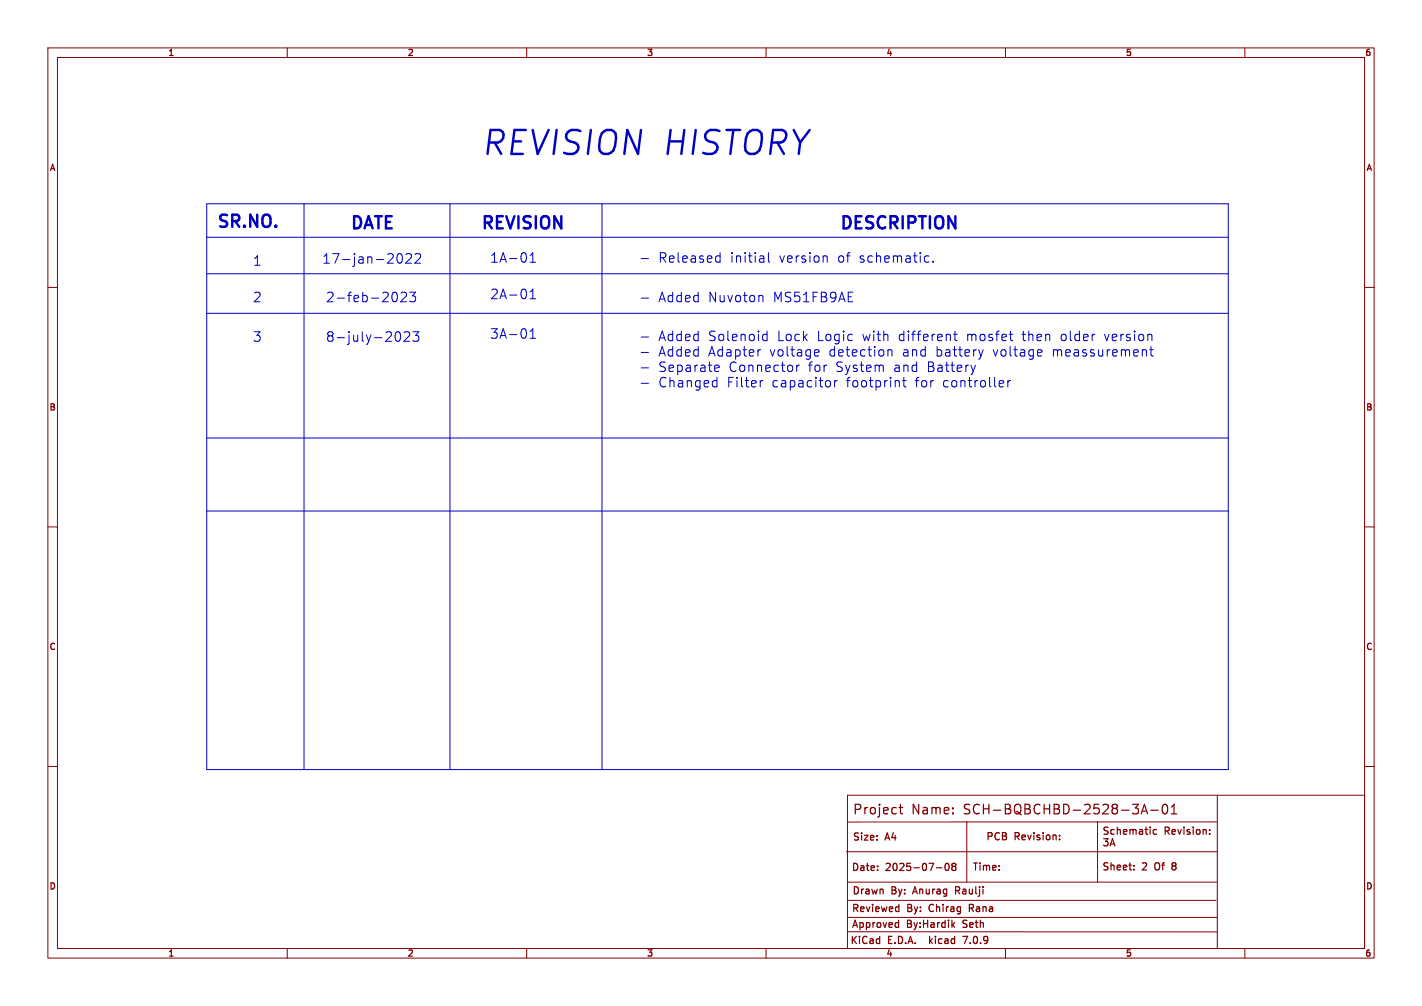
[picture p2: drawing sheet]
<svg xmlns="http://www.w3.org/2000/svg" width="297mm" height="210mm" viewBox="0 0 297 210" stroke-linecap="round" stroke-linejoin="round" font-family="sans-serif">
<g fill="none" stroke="#840000" stroke-width=".21">
<path d="M10 10h277v190h-277zM12 12h273v186h-273zM60 10v2M110 10v2M160 10v2M210 10v2M260 10v2M10 60h2M285 60h2M10 110h2M285 110h2M10 160h2"/>
<path d="M285 160h2M176.8 177.8h77.5M177 166h108v32h-108zM201.9 171.5v12.7M229.2 171.5v12.7M254.1 171.6h-77.1M254.3 166.1v31.8M60 198v2M110 198v2M160 198v2M177 194.5h77.2M177 188h77"/>
<path d="M177.2 184.2h76.9M177.2 191.5h76.9M210 198v2M260 198v2"/>
</g>
<g fill="none" stroke="#840000" stroke-width=".25">
<path d="M183.2 175.2v.2M183.2 174.4v.2M187.8 168.6h.7M188.1 167.9v1.7l.1 .2 .3 .1M212.4 174.6l.5 .7M212.7 173.9l-.7-.1v1.5M212.7 174.5l-.7 .1M213.5 175.2h.6M214.7 174.3l.3 1 .4-1M215.9 174.3v1M216.6 175.2h.6M217.9 174.3v1"/>
<path d="M218.7 175.2h.5M219.9 174.3v1M220.6 174.5v.8M221.2 175.2l.1 .1M221.3 175.2v.1M221.4 175.2l-.1 .1M231.4 175.1l-.5 .5 .5 .2v.6l-.3 .2-.6-.2M231.9 176.6l.5-1.5 .5 1.5M232 176.1h.7M238.4 169.9l.6-2 .7 2M238.5 169.3h1M240.4 169.1h1.5"/>
<path d="M241.6 173.2h-.5l-.2 .2 .1 .7h.6M242.9 168.1l.5-.2a1.25 1.25 0 0 1 0 2l-.5-.2a1.68 1.68 0 0 1 0-1.6zM243.4 173.4h.7l.1-.2-.1-.4-.7-.1v1.5M243.7 173.4l.5 .8M244.6 169.9h1.2M244.6 168.5l.6-.6v2M244.8 173.7l.7-.2-.1-.3h-.4l-.2 .2 .1 .7h.5M246 173.2l.4 1 .3-1M247.3 172.7v.1M247.3 173.2v1M248.5 173.2h-.4l-.2 .2 .1 .2 .5 .1v.4h-.6M249.2 172.7v.1"/>
<path d="M249.2 173.2v1M250 173.2h.4l.2 .2v.5l-.2 .3-.4-.1-.1-.2zM251.3 173.3l.2-.1h.4v1M251.3 173.2v1M252.6 174v.2M252.6 173.2v.2M183.3 181.6v.1M183.3 180.8v.1M187.3 192.6l.4 .1M187.3 189.3l.5 .1M187.7 192.1v1.5M187.7 193.5l-.4 .1"/>
<path d="M187.8 188.8v1.5M187.8 190.2l-.5 .1M194.2 195.5v1.5M194.3 196.4l.4 .6M194.7 196l-.5 .5M195.6 181.2h1.1M197.5 180.4l.2-.2a.8 .8 0 0 1 .5 .8 .8 .8 0 0 1-.5 .7l-.2-.1-.1-.4zM199 193l.4 .6M199.1 180.9l-.3-.3 .3-.4 .4 .1 .2 .2-.3 .4M199.1 180.9l-.3 .3v.2l.3 .3h.4l.2-.3-.1-.4-.2-.1M199.1 180.9h.3M199.4 192.6l-.6 .6"/>
<path d="M199.6 185.9h.6M200.2 185.1h-.6v1.5M201.1 195.5h1l-.7 1.5M202.5 189.6h.5M203 188.8h-.5v1.5M236.8 181.5v.1M236.8 180.7v.1M245.1 180.1l-.3 .3 .3 .3-.3 .2v.4l.3 .3"/>
</g>
<g fill="none" stroke="#0000c2" stroke-width=".21">
<path d="M43.2 42.5h213.3v118.2h-213.3zM43.2 57.2h213.3M43.2 49.5h213.3M63.5 42.5v118.2M83.1 53.1l.5-.2a1.25 1.25 0 0 1 0 2l-.5-.1a1.68 1.68 0 0 1 0-1.7zM84.8 53.1l.3-.2 .7 .1a.54 .54 0 0 1 .1 .8l-1.2 1.1h1.3M86.7 53.1l.3-.2 .7 .1a.54 .54 0 0 1 .1 .8l-1.2 1.1h1.3M94 42.5v118.2M110.7 54.7h1.2M110.7 53.3l.6-.6v2M125.7 42.5v118.2M133.9 54h1.6"/>
<path d="M149.8 53.4l.6 .1M150.4 54.6l-.6 .1M150.4 52.7v2M160.5 52.7v1.8l.3 .2M172.2 53.4h.3l.3 .3v1M193.5 53.4l.5 .1M194 54.6l-.5 .1M194.9 54.6v.1M43.2 65.4h213.3M82.1 61.1l.4-.1a1.25 1.25 0 0 1 0 2l-.4-.1M82.5 70l.2-.6 .5-.1a1.25 1.25 0 0 1 0 2l-.5-.2-.2-.6M83.8 61.2l.2-.2 .7 .1a.54 .54 0 0 1 .1 .8l-1.1 1.1h1.2"/>
<path d="M84.4 69.4l.3-.1h.7a.54 .54 0 0 1 .1 .8l-1.2 1.2h1.3M85.6 61h1.2l-.7 .8a.54 .54 0 0 1 .7 .3v.5l-.2 .3-.7 .1-.3-.2M86.2 69.3h1.3l-.7 .7a.54 .54 0 0 1 .7 .4v.5l-.2 .3-.8 .1-.3-.2M110.7 60.9l.6-.5v2M110.7 69.2l.6-.6v2M110.7 70.6h1.2M110.7 62.4h1.2M133.9 70.4h1.6M133.9 73.6h1.6M133.9 76.8h1.6M133.9 62.2h1.6M149.2 79.4l.5 .1"/>
<path d="M149.5 76.2l.6 .1 .1 .4-.9 .2M149.7 78.8v2M150.1 77.5l-.6 .1M158.8 61.7h.3l.3 .2v1.1M158.9 73l-.4 .1M159.4 79.4l-.5 .2M159.5 71h.7M159.5 69.9h.7M160.2 69.1v2M166.4 76.2v1.4M167 76.2l-.4 .1-.2 .3M170.4 73l.6 .1 .1 .4-1 .2"/>
<path d="M171 74.2l-.6 .1M173.4 79.6v1M174.3 79.4v1.4M174.9 79.4l-.4 .1-.2 .3M185.5 73.2a.5 .5 0 0 1 .8 .1v1M185.5 73v1.3M187.5 79.4l.3 .3v1.1M188.5 79.4h.8M188.8 78.8v1.7l.1 .2 .4 .1M199.2 69.8h.7M199.4 69.1v1.7l.1 .2 .4 .1M203.7 76.2l-.4 1.4"/>
<path d="M205.4 73l-.5 1.3M209.4 79.4l.1 .1 .1 .4-.9 .2M210.5 79.4v1.4M210.8 69.8h.7M211.1 79.4l-.4 .1-.2 .3M211.2 71l.3 .1M217 73l.5 .1 .1 .4-.9 .2M217.5 74.2l-.5 .1M239.2 73l.3 .3v1M240.1 73h.8M240.4 72.3v1.8l.1 .1 .4 .1M43.2 91.4h213.3"/>
<path d="M133.9 80h1.6M149.7 80.7l-.5 .1M209.5 80.7l-.1 .1M43.2 106.7h213.3"/>
</g>
<text font-size="7" fill="#0000c2" x="100.3" y="32.8">REVISION HISTORY</text>
<g font-size="3.5" fill="#0000c2">
<text x="45.2" y="47.7">SR.NO.</text>
<text x="73" y="48">DATE</text>
<text x="100.3" y="48">REVISION</text>
<text x="175.3" y="48">DESCRIPTION</text>
</g>
<g font-size="2.8" fill="#0000c2">
<text x="52.7" y="55.6">1</text>
<text x="67.2" y="55.2">17-jan-2022</text>
<text x="102.2" y="55">1A-01</text>
<text x="137.4" y="55">Released</text>
<text x="152.4" y="55">initial</text>
<text x="162.7" y="55">version</text>
<text x="174.9" y="55">of</text>
<text x="179.4" y="55">schematic.</text>
<text x="52.7" y="63.3">2</text>
<text x="67.9" y="63.3">2-feb-2023</text>
<text x="102.2" y="62.6">2A-01</text>
<text x="137.4" y="63.3">Added</text>
<text x="147.8" y="63.3">Nuvoton</text>
<text x="161.4" y="63.3">MS51FB9AE</text>
<text x="52.7" y="71.5">3</text>
<text x="67.9" y="71.5">8-july-2023</text>
<text x="102.2" y="70.9">3A-01</text>
<text x="137.4" y="71.4">Added</text>
<text x="147.8" y="71.4">Solenoid</text>
<text x="162.3" y="71.4">Lock</text>
<text x="170.6" y="71.4">Logic</text>
<text x="180.1" y="71.4">with</text>
<text x="187.7" y="71.4">different</text>
<text x="201.9" y="71.4">mosfet</text>
<text x="213.6" y="71.4">then</text>
<text x="221.7" y="71.4">older</text>
<text x="230.9" y="71.4">version</text>
<text x="137.4" y="74.6">Added</text>
<text x="137.4" y="77.8">Separate</text>
<text x="147.8" y="74.6">Adapter</text>
<text x="152.1" y="77.8">Connector</text>
<text x="160.7" y="74.6">voltage</text>
<text x="168.8" y="77.8">for</text>
<text x="173.1" y="74.6">detection</text>
<text x="174.5" y="77.8">System</text>
<text x="186.7" y="77.8">and</text>
<text x="188.5" y="74.6">and</text>
<text x="193.7" y="77.8">Battery</text>
<text x="195.5" y="74.6">battery</text>
<text x="207.5" y="74.6">voltage</text>
<text x="219.9" y="74.6">meassurement</text>
<text x="137.4" y="81">Changed</text>
<text x="151.8" y="81">Filter</text>
<text x="161.1" y="81">capacitor</text>
<text x="176.7" y="81">footprint</text>
<text x="191.2" y="81">for</text>
<text x="196.9" y="81">controller</text>
</g>
<g font-size="2.8" fill="#840000">
<text x="178" y="170.4">Project</text>
<text x="190.4" y="170.4">Name:</text>
<text x="201.6" y="170.4">SCH-BQBCHBD-2528-3A-01</text>
</g>
<g font-size="2.1" fill="#840000">
<text x="178" y="175.8">Size:</text>
<text x="185" y="175.8">A4</text>
<text x="205.9" y="174.5">PCB</text>
<text x="213.2" y="174.5">Revision:</text>
<text x="230.1" y="174.6">Schematic</text>
<text x="177.8" y="182.2">Date:</text>
<text x="185.1" y="182.2">2025-07-08</text>
<text x="203" y="182.1">Time:</text>
<text x="230.1" y="182">Sheet:</text>
<text x="238.6" y="182">2</text>
<text x="241.7" y="182">Of</text>
<text x="245.7" y="182">8</text>
<text x="177.8" y="190.7">Reviewed</text>
<text x="177.9" y="187.1">Drawn</text>
<text x="186.2" y="187.1">By:</text>
<text x="189.5" y="190.7">By:</text>
<text x="191.2" y="187.1">Anurag</text>
<text x="194.5" y="190.7">Chirag</text>
<text x="200.4" y="187.1">Raulji</text>
<text x="203.3" y="190.7">Rana</text>
<text x="177.5" y="197.4">KiCad</text>
<text x="177.8" y="194">Approved</text>
<text x="185.5" y="197.4">E.D.A.</text>
<text x="189.5" y="194">By:Hardik</text>
<text x="195" y="197.4">kicad</text>
<text x="201.6" y="194">Seth</text>
<text x="202.5" y="197.4">7.0.9</text>
</g>
<g font-size="1.8" fill="#840000">
<text x="35" y="12">1</text>
<text x="85" y="12">2</text>
<text x="135" y="12">3</text>
<text x="185" y="12">4</text>
<text x="235" y="12">5</text>
<text x="285" y="12">6</text>
<text x="10.2" y="36">A</text>
<text x="285.2" y="36">A</text>
<text x="10.1" y="86">B</text>
<text x="285.1" y="86">B</text>
<text x="10.1" y="136">C</text>
<text x="285.1" y="136">C</text>
<text x="10.1" y="186">D</text>
<text x="285.1" y="186">D</text>
<text x="35" y="200">1</text>
<text x="85" y="200">2</text>
<text x="135" y="200">3</text>
<text x="185" y="200">4</text>
<text x="235" y="200">5</text>
<text x="285" y="200">6</text>
</g>
</svg>
